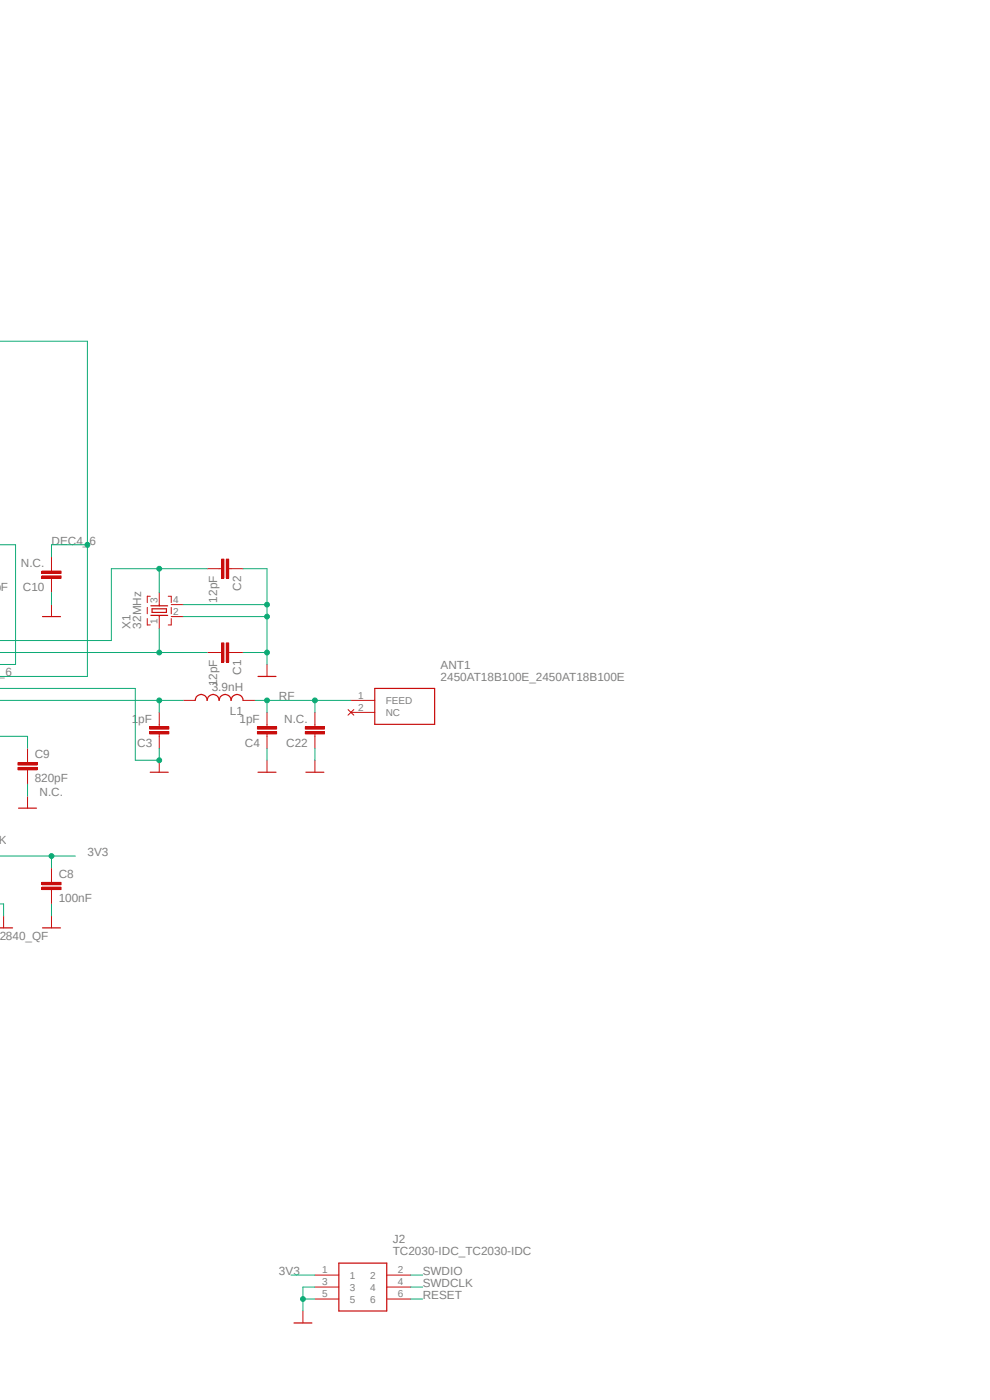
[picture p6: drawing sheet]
<svg xmlns="http://www.w3.org/2000/svg" width="210mm" height="297mm" viewBox="0 0 210 297" stroke-linecap="round" stroke-linejoin="round" font-family="sans-serif">
<path d="M155.7 67.3l-155.8 135.7" fill="none" stroke="#fff" stroke-width=".21"/>
<path d="M-.1 196.8h2.8" fill="none" stroke="#c90d0c" stroke-width=".25"/>
<path d="M5.8 161.3v.5M5.8 163.3v.5M.8 194.3v2.5" fill="none" stroke="#c90d0c" stroke-width=".21"/>
<path d="M3.8 162.8h4.1v.5h-4.1z" fill-rule="evenodd" fill="#c90d0c"/>
<path d="M3.8 162.8h4.1v.5h-4.1z" fill="none" stroke="#c90d0c" stroke-width=".21"/>
<path d="M3.8 161.8h4.1v.5h-4.1z" fill-rule="evenodd" fill="#c90d0c"/>
<path d="M5.8 158.7v2.6M3.8 161.8h4.1v.5h-4.1zM5.8 163.8v2.6M5.8 168.9v2.5M10.9 186.7v.5M10.9 188.7v.5" fill="none" stroke="#c90d0c" stroke-width=".21"/>
<path d="M3.9 171.4h3.8" fill="none" stroke="#c90d0c" stroke-width=".25"/>
<path d="M8.9 188.2h4.1v.5h-4.1z" fill-rule="evenodd" fill="#c90d0c"/>
<path d="M8.9 188.2h4.1v.5h-4.1z" fill="none" stroke="#c90d0c" stroke-width=".21"/>
<path d="M8.9 187.2h4.1v.5h-4.1z" fill-rule="evenodd" fill="#c90d0c"/>
<path d="M10.9 120.6v.6M10.9 122.7v.5M8.9 187.2h4.1v.5h-4.1zM10.9 184.1v2.6M10.9 189.2v2.6" fill="none" stroke="#c90d0c" stroke-width=".21"/>
<path d="M8.9 121.2h4.1v.5h-4.1z" fill-rule="evenodd" fill="#c90d0c"/>
<path d="M8.9 121.2h4.1v.5h-4.1z" fill="none" stroke="#c90d0c" stroke-width=".21"/>
<path d="M8.9 122.2h4.1v.5h-4.1z" fill-rule="evenodd" fill="#c90d0c"/>
<path d="M10.9 118.1v2.5M8.9 122.2h4.1v.5h-4.1zM10.9 123.2v2.5M10.9 128.3v2.5M33.8 153.7v.5M33.8 155.7v.5M10.9 194.3v2.5" fill="none" stroke="#c90d0c" stroke-width=".21"/>
<path d="M9 130.8h3.8M9 196.8h3.8" fill="none" stroke="#c90d0c" stroke-width=".25"/>
<path d="M31.7 154.2h4.1v.5h-4.1z" fill-rule="evenodd" fill="#c90d0c"/>
<path d="M31.7 154.2h4.1v.5h-4.1z" fill="none" stroke="#c90d0c" stroke-width=".21"/>
<path d="M31.7 155.2h4.1v.5h-4.1z" fill-rule="evenodd" fill="#c90d0c"/>
<path d="M31.7 155.2h4.1v.5h-4.1zM33.8 151.1v2.6M33.8 156.2v2.5M66.8 153.7v.5M66.8 155.7v.5" fill="none" stroke="#c90d0c" stroke-width=".21"/>
<path d="M64.8 154.2h4v.5h-4z" fill-rule="evenodd" fill="#c90d0c"/>
<path d="M64.8 154.2h4v.5h-4z" fill="none" stroke="#c90d0c" stroke-width=".21"/>
<path d="M64.8 155.2h4v.5h-4z" fill-rule="evenodd" fill="#c90d0c"/>
<path d="M38.9 148.6h2.5M51.6 148.6h2.5M56.6 153.7v.5M56.6 155.7v.5M64.8 155.2h4v.5h-4zM66.8 151.1v2.6M66.8 156.2v2.5M33.8 161.3v2.5" fill="none" stroke="#c90d0c" stroke-width=".21"/>
<path d="M41.4 148.6a1.27 1.27 0 0 1 1.3-1.3 1.27 1.27 0 0 1 1.2 1.3 1.27 1.27 0 0 1 1.3-1.3 1.27 1.27 0 0 1 1.3 1.3 1.27 1.27 0 0 1 1.3-1.3 1.27 1.27 0 0 1 1.2 1.3 1.27 1.27 0 0 1 1.3-1.3 1.27 1.27 0 0 1 1.3 1.3M31.9 163.8h3.8" fill="none" stroke="#c90d0c" stroke-width=".25"/>
<path d="M54.6 154.2h4.1v.5h-4.1z" fill-rule="evenodd" fill="#c90d0c"/>
<path d="M54.6 154.2h4.1v.5h-4.1z" fill="none" stroke="#c90d0c" stroke-width=".21"/>
<path d="M54.6 155.2h4.1v.5h-4.1z" fill-rule="evenodd" fill="#c90d0c"/>
<path d="M46.5 120.6h.5M48.5 120.6h.5M54.6 155.2h4.1v.5h-4.1zM56.6 151.1v2.6M56.6 156.2v2.5M56.6 161.3v2.5M66.8 161.3v2.5" fill="none" stroke="#c90d0c" stroke-width=".21"/>
<path d="M54.7 163.8h3.8M64.9 163.8h3.8" fill="none" stroke="#c90d0c" stroke-width=".25"/>
<path d="M47 118.6h.5v4.1h-.5z" fill-rule="evenodd" fill="#c90d0c"/>
<path d="M47 118.6h.5v4.1h-.5z" fill="none" stroke="#c90d0c" stroke-width=".21"/>
<path d="M48 118.6h.5v4.1h-.5z" fill-rule="evenodd" fill="#c90d0c"/>
<path d="M48 118.6h.5v4.1h-.5zM43.9 120.6h2.6M46.5 138.4h.5M48.5 138.4h.5M49 120.6h2.6" fill="none" stroke="#c90d0c" stroke-width=".21"/>
<path d="M47 136.4h.5v4.1h-.5z" fill-rule="evenodd" fill="#c90d0c"/>
<path d="M47 136.4h.5v4.1h-.5z" fill="none" stroke="#c90d0c" stroke-width=".21"/>
<path d="M48 136.4h.5v4.1h-.5z" fill-rule="evenodd" fill="#c90d0c"/>
<g fill="none" stroke="#c90d0c" stroke-width=".21">
<path d="M31.2 131.2v1.4h.7M31.2 128.9v1.3M31.9 126.5h-.7v1.3M33.8 125.7v2.8M33.8 130.6v2.7M35.7 126.5h.6v1.3M36.3 131.2v1.4h-.6M36.3 128.9v1.3M36.3 128.3h2.6M36.3 130.8h2.6M43.9 138.4h2.6M48 136.4h.5v4.1h-.5z"/>
<path d="M49 138.4h2.6M56.6 141v2.5M73.8 150.5l1.3 1.2M74.4 148.6h5.1M74.4 151.1h5.1M75.1 150.5l-1.3 1.2M64.3 278.1v2.6M66.8 270.5h5.1M66.8 273h5.1M66.8 275.6h5.1M82 270.5h5.1M82 273h5.1"/>
<path d="M82 275.6h5.1"/>
</g>
<path d="M32 128.5h3.6M32 130.6h3.6M32.3 129.2h3v.7h-3zM54.7 143.5h3.8M79.5 146h12.7v7.7h-12.7zM71.9 268h10.1v10.1h-10.1zM62.4 280.7h3.8" fill="none" stroke="#c90d0c" stroke-width=".25"/>
<path d="M10.9 125.7v2.6M-.1 146h28.8v15.3h5.1v-2.6M5.8 166.4v2.5M-.1 191.8h.9v2.5M10.9 191.8v2.5" fill="none" stroke="#0dab76" stroke-width=".21"/>
<circle cx="33.8" cy="161.3" r=".51" fill="#0dab76"/>
<g fill="none" stroke="#0dab76" stroke-width=".21">
<path d="M38.9 128.3h17.7M51.6 120.6h5v10.2M51.6 138.4h5v2.6M56.6 158.7v2.6M66.8 158.7v2.6"/>
<circle cx="33.8" cy="161.3" r=".51"/>
</g>
<circle cx="56.6" cy="128.3" r=".51" fill="#0dab76"/>
<g fill="none" stroke="#0dab76" stroke-width=".21">
<path d="M38.9 130.8h17.7v7.6"/>
<circle cx="56.6" cy="128.3" r=".51"/>
</g>
<circle cx="56.6" cy="130.8" r=".51" fill="#0dab76"/>
<circle cx="56.6" cy="130.8" r=".51" fill="none" stroke="#0dab76" stroke-width=".21"/>
<circle cx="56.6" cy="138.4" r=".51" fill="#0dab76"/>
<g fill="none" stroke="#0dab76" stroke-width=".21">
<path d="M64.3 275.6h2.5M66.8 273h-2.5v5.1"/>
<circle cx="56.6" cy="138.4" r=".51"/>
</g>
<circle cx="64.3" cy="275.6" r=".51" fill="#0dab76"/>
<g fill="none" stroke="#0dab76" stroke-width=".21">
<path d="M0 181.6h16M10.9 181.6v2.5"/>
<circle cx="64.3" cy="275.6" r=".51"/>
</g>
<circle cx="10.9" cy="181.6" r=".51" fill="#0dab76"/>
<g fill="none" stroke="#0dab76" stroke-width=".21">
<path d="M0 72.4h18.5v71.1h-18.6M18.5 115.6h-7.6v2.5M0 156.2h5.8v2.5M61.7 270.5h5.1"/>
<circle cx="10.9" cy="181.6" r=".51"/>
</g>
<circle cx="18.5" cy="115.6" r=".51" fill="#0dab76"/>
<g fill="none" stroke="#0dab76" stroke-width=".21">
<path d="M0 115.6h3.3v25.4h-3.4M33.8 120.6v5.1M43.9 120.6h-20.3v15.3h-23.7"/>
<circle cx="18.5" cy="115.6" r=".51"/>
</g>
<circle cx="33.8" cy="120.7" r=".51" fill="#0dab76"/>
<g fill="none" stroke="#0dab76" stroke-width=".21">
<path d="M-.1 138.4h39M33.8 133.3v5.1"/>
<circle cx="33.8" cy="120.7" r=".51"/>
</g>
<circle cx="33.8" cy="138.4" r=".51" fill="#0dab76"/>
<g fill="none" stroke="#0dab76" stroke-width=".21">
<path d="M33.8 138.4h10.1M-.1 148.6h39M33.8 148.6v2.5"/>
<circle cx="33.8" cy="138.4" r=".51"/>
</g>
<circle cx="33.8" cy="148.6" r=".51" fill="#0dab76"/>
<g fill="none" stroke="#0dab76" stroke-width=".21">
<path d="M54.1 148.6h12.7M56.6 148.6v2.5"/>
<circle cx="33.8" cy="148.6" r=".51"/>
</g>
<circle cx="56.6" cy="148.6" r=".51" fill="#0dab76"/>
<g fill="none" stroke="#0dab76" stroke-width=".21">
<path d="M74.4 148.6h-7.6v2.5"/>
<circle cx="56.6" cy="148.6" r=".51"/>
</g>
<circle cx="66.8" cy="148.6" r=".51" fill="#0dab76"/>
<g fill="none" stroke="#0dab76" stroke-width=".21">
<path d="M87.1 275.6h2.6M87.1 273h2.6M87.1 270.5h2.6"/>
<circle cx="66.8" cy="148.6" r=".51"/>
</g>
<g font-size="2.5" fill="#808080">
<text x="10.9" y="115.6">DEC4_6</text>
<text x=".2" y="125.4">F</text>
<text x="4.4" y="120.3">N.C.</text>
<text x="4.8" y="125.4">C10</text>
<text x="51.2" y="125.4" transform="rotate(-90 51.2 125.4)">C2</text>
<text x="46.1" y="127.8" transform="rotate(-90 46.1 127.8)">12pF</text>
<text x="27.7" y="133.4" transform="rotate(-90 27.7 133.4)">X1</text>
<text x="30" y="133.4" transform="rotate(-90 30 133.4)">32MHz</text>
<text x="-.2" y="143.5">_6</text>
<text x="51.2" y="143.1" transform="rotate(-90 51.2 143.1)">C1</text>
<text x="93.5" y="141.9">ANT1</text>
<text x="44.9" y="146.6">3.9nH</text>
<text x="46.1" y="145.6" transform="rotate(-90 46.1 145.6)">12pF</text>
<text x="59.2" y="148.6">RF</text>
<text x="93.5" y="144.4">2450AT18B100E_2450AT18B100E</text>
<text x="27.9" y="153.3">1pF</text>
<text x="48.8" y="151.6">L1</text>
<text x="50.8" y="153.3">1pF</text>
<text x="60.3" y="153.3">N.C.</text>
<text x="7.4" y="160.9">C9</text>
<text x="29.1" y="158.4">C3</text>
<text x="51.9" y="158.4">C4</text>
<text x="60.7" y="158.4">C22</text>
<text x="7.4" y="166">820pF</text>
<text x="8.4" y="168.9">N.C.</text>
<text x="-.4" y="179.1">K</text>
<text x="18.5" y="181.6">3V3</text>
<text x="12.4" y="191.4">100nF</text>
<text x="12.4" y="186.3">C8</text>
<text x="-.1" y="199.4">2840_QF</text>
<text x="83.3" y="263.8">J2</text>
<text x="83.3" y="266.3">TC2030-IDC_TC2030-IDC</text>
<text x="59.2" y="270.5">3V3</text>
<text x="89.7" y="275.6">RESET</text>
<text x="89.7" y="273.1">SWDCLK</text>
<text x="89.7" y="270.5">SWDIO</text>
</g>
<g font-size="2.1" fill="#808080">
<text x="33.4" y="127.9" transform="rotate(-90 33.4 127.9)">3</text>
<text x="36.7" y="127.9">4</text>
<text x="36.7" y="130.5">2</text>
<text x="33.4" y="132.4" transform="rotate(-90 33.4 132.4)">1</text>
<text x="76" y="148.3">1</text>
<text x="81.8" y="149.4">FEED</text>
<text x="76" y="150.8">2</text>
<text x="81.8" y="151.9">NC</text>
<text x="68.4" y="270.1">1</text>
<text x="68.4" y="272.7">3</text>
<text x="68.4" y="275.2">5</text>
<text x="74.2" y="271.3">1</text>
<text x="74.2" y="273.8">3</text>
<text x="78.5" y="271.3">2</text>
<text x="78.5" y="273.8">4</text>
<text x="84.4" y="270.1">2</text>
<text x="84.4" y="272.7">4</text>
<text x="84.4" y="275.2">6</text>
<text x="74.2" y="276.4">5</text>
<text x="78.5" y="276.4">6</text>
</g>
</svg>
